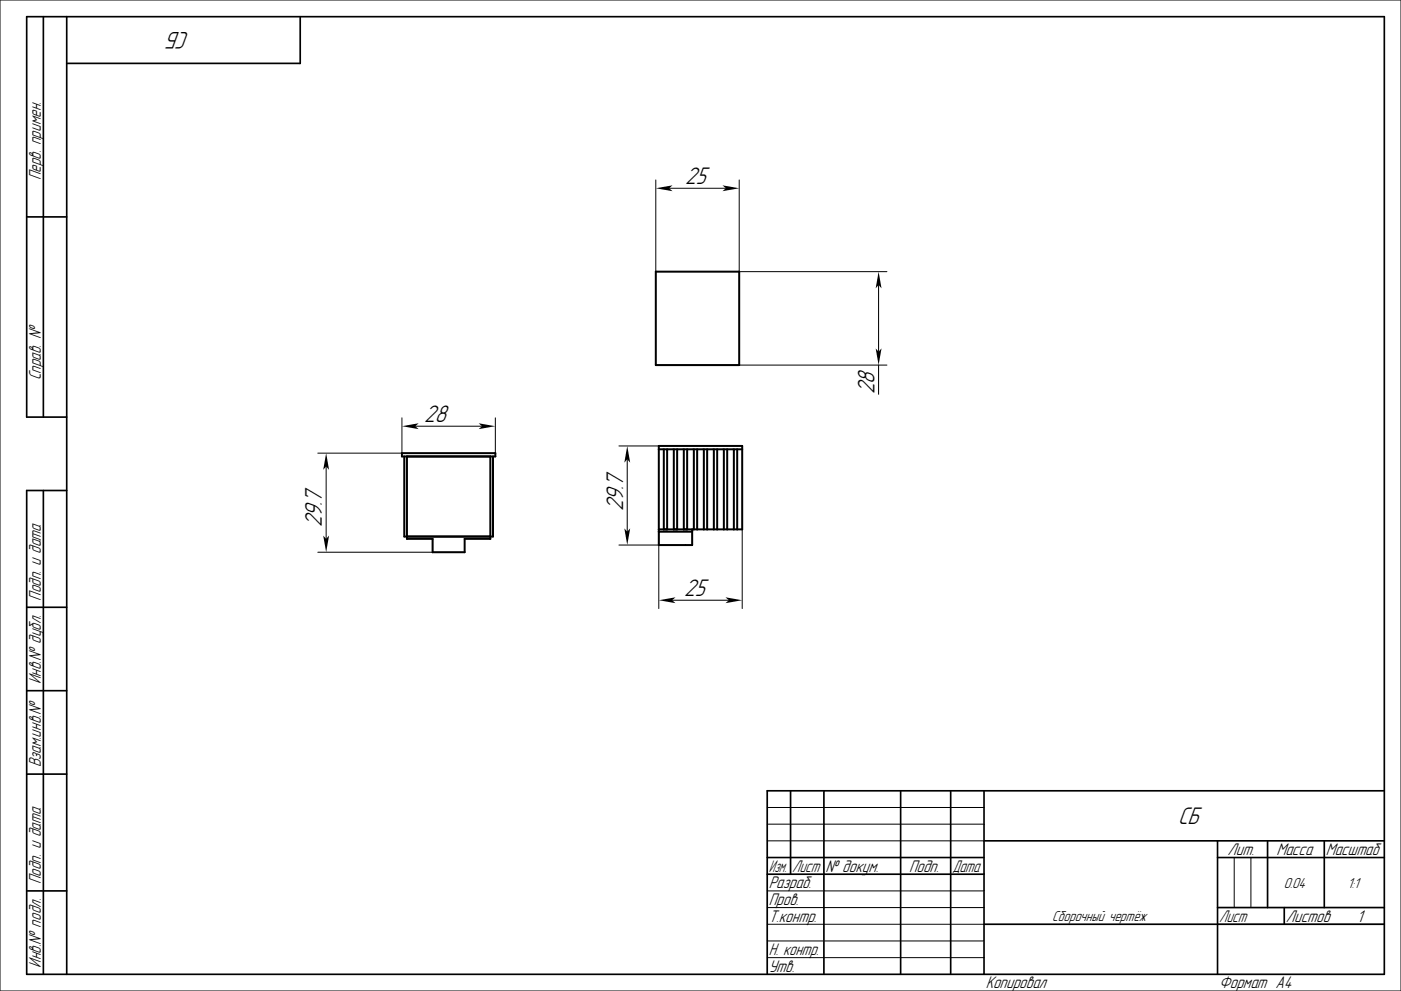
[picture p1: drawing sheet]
<svg xmlns="http://www.w3.org/2000/svg" width="420mm" height="297mm" viewBox="0 0 420 297" stroke-linecap="round" stroke-linejoin="round" font-family="sans-serif">
<g fill="none" stroke="#000" stroke-width=".3">
<path d="M0 0h420v297h-420zM196.6 53.9v27.5M200.6 56.4h17M221.6 53.9v27.5h44.3M263.4 85.4v20M221.6 109.4h44.3M263.4 109.4v8.8M97.8 139.8v21.7M120.5 125.2v10.6h-25.2M124.5 127.7h20M148.5 125.2v10.6M185.5 133.7h12"/>
<path d="M188 137.7v21.7M197.5 158.7v23.7M222.5 158.7v23.7M95.3 165.5h34.4M185.5 163.3h12M201.5 179.9h17M230 252h65M230 242h65M230 247h65M370 257v15M375 257v15M230 277h65"/>
<path d="M230 267h65M230 272h65M365 277h50M230 282h65M230 287h65"/>
</g>
<g fill="none" stroke="#000" stroke-width=".5">
<path d="M13 5v120M20 5v287M90 5v14h-70M8 65h12M20 125h-12v-120h407v287h-407v-145h12M13 147v145M8 182h12M8 207h12M8 232h12M237 237v25M247 237v55M270 237v55"/>
<path d="M285 237v55M295 237v55M415 237h-185v55M230 257h65M295 252h120M365 257h50M365 252v40M380 252v20M397 252v20M8 267h12M230 262h65M295 277h120"/>
<path d="M365 272h50M385 272v5"/>
</g>
<g fill="none" stroke="#000" stroke-width=".6">
<path d="M196.6 81.4h25v28h-25zM120.5 135.8h28v1h-28zM121.2 136.8v24h26.6v-24M122 136.8v24.7h7.7v4h9.6v-4h7.7v-24.7M197.5 134.7h25M199 134.7v24M200 134.7v24M202 134.7v24M203 134.7v24M205 134.7v24M206 134.7v24M208 134.7v24"/>
<path d="M209 134.7v24M211 134.7v24M212 134.7v24M214 134.7v24M215 134.7v24M217 134.7v24M218 134.7v24M220 134.7v24M221 134.7v24M197.5 158.7h25v-25h-25v29.6h10v-4.6M197.5 159.4h10"/>
</g>
<g fill="#000">
<path d="M196.6 56.4l5-.9-1 .9 1 .9z" fill-rule="evenodd"/>
<path d="M216.6 55.5l5 .9-5 .9 1-.9z" fill-rule="evenodd"/>
<path d="M263.4 81.4l.9 5-.9-1-.9 1z" fill-rule="evenodd"/>
<path d="M262.5 104.4l.9 1 .9-1-.9 5z" fill-rule="evenodd"/>
<path d="M120.5 127.7l5-.8-1 .8 1 .9z" fill-rule="evenodd"/>
<path d="M143.5 126.9l5 .8-5 .9 1-.9z" fill-rule="evenodd"/>
<path d="M188 133.7l.9 4.9-.9-.9-.8 .9z" fill-rule="evenodd"/>
<path d="M97.8 135.8l.9 5-.9-1-.9 1z" fill-rule="evenodd"/>
<path d="M187.2 158.4l.8 1 .9-1-.9 4.9z" fill-rule="evenodd"/>
<path d="M96.9 160.5l.9 1 .9-1-.9 5z" fill-rule="evenodd"/>
<path d="M197.5 179.9l5-.9-1 .9 1 .9z" fill-rule="evenodd"/>
<path d="M217.5 179l5 .9-5 .9 1-.9z" fill-rule="evenodd"/>
</g>
<g font-size="6.7">
<text x="56.8" y="9.5" transform="rotate(-180 56.8 9.5)">СБ</text>
<text x="205.4" y="55.2">25</text>
<text x="262.1" y="118.2" transform="rotate(-90 262.1 118.2)">28</text>
<text x="127.2" y="126.5">28</text>
<text x="186.8" y="153.2" transform="rotate(-90 186.8 153.2)">29.7</text>
<text x="96.5" y="158" transform="rotate(-90 96.5 158)">29.7</text>
<text x="205.1" y="178.6">25</text>
<text x="353.2" y="247">СБ</text>
</g>
<g font-size="4.7">
<text x="12.2" y="54" transform="rotate(-90 12.2 54)">Перв. примен.</text>
<text x="12.2" y="114" transform="rotate(-90 12.2 114)">Справ. №</text>
<text x="12.2" y="180" transform="rotate(-90 12.2 180)">Подп. и дата</text>
<text x="12.2" y="205" transform="rotate(-90 12.2 205)">Инв.№ дубл.</text>
<text x="12.2" y="230" transform="rotate(-90 12.2 230)">Взам.инв.№</text>
<text x="368" y="256.2">Лит.</text>
<text x="382.7" y="256.2">Масса</text>
<text x="397.5" y="256.2">Масштаб</text>
<text x="230.5" y="261.3">Изм.</text>
<text x="237.5" y="261.3">Лист</text>
<text x="247.5" y="261.3">№ докум.</text>
<text x="272.5" y="261.3">Подп.</text>
<text x="285.5" y="261.3">Дата</text>
<text x="12.2" y="265" transform="rotate(-90 12.2 265)">Подп. и дата</text>
<text x="230.5" y="266.3">Разраб.</text>
<text x="230.5" y="271.3">Пров.</text>
<text x="230.5" y="276.3">Т.контр.</text>
<text x="365.5" y="276.2">Лист</text>
<text x="385.5" y="276.2">Листов</text>
<text x="406.8" y="276.3">1</text>
<text x="230.5" y="286.3">Н. контр.</text>
<text x="12.2" y="290" transform="rotate(-90 12.2 290)">Инв.№ подл.</text>
<text x="230.5" y="291.3">Утв.</text>
<text x="295.5" y="296.3">Копировал</text>
<text x="365.5" y="296.3">Формат A4</text>
</g>
<g font-size="4">
<text x="384.9" y="266">0.04</text>
<text x="404" y="266">1:1</text>
<text x="315.4" y="276">Сборочный чертёж</text>
</g>
</svg>
